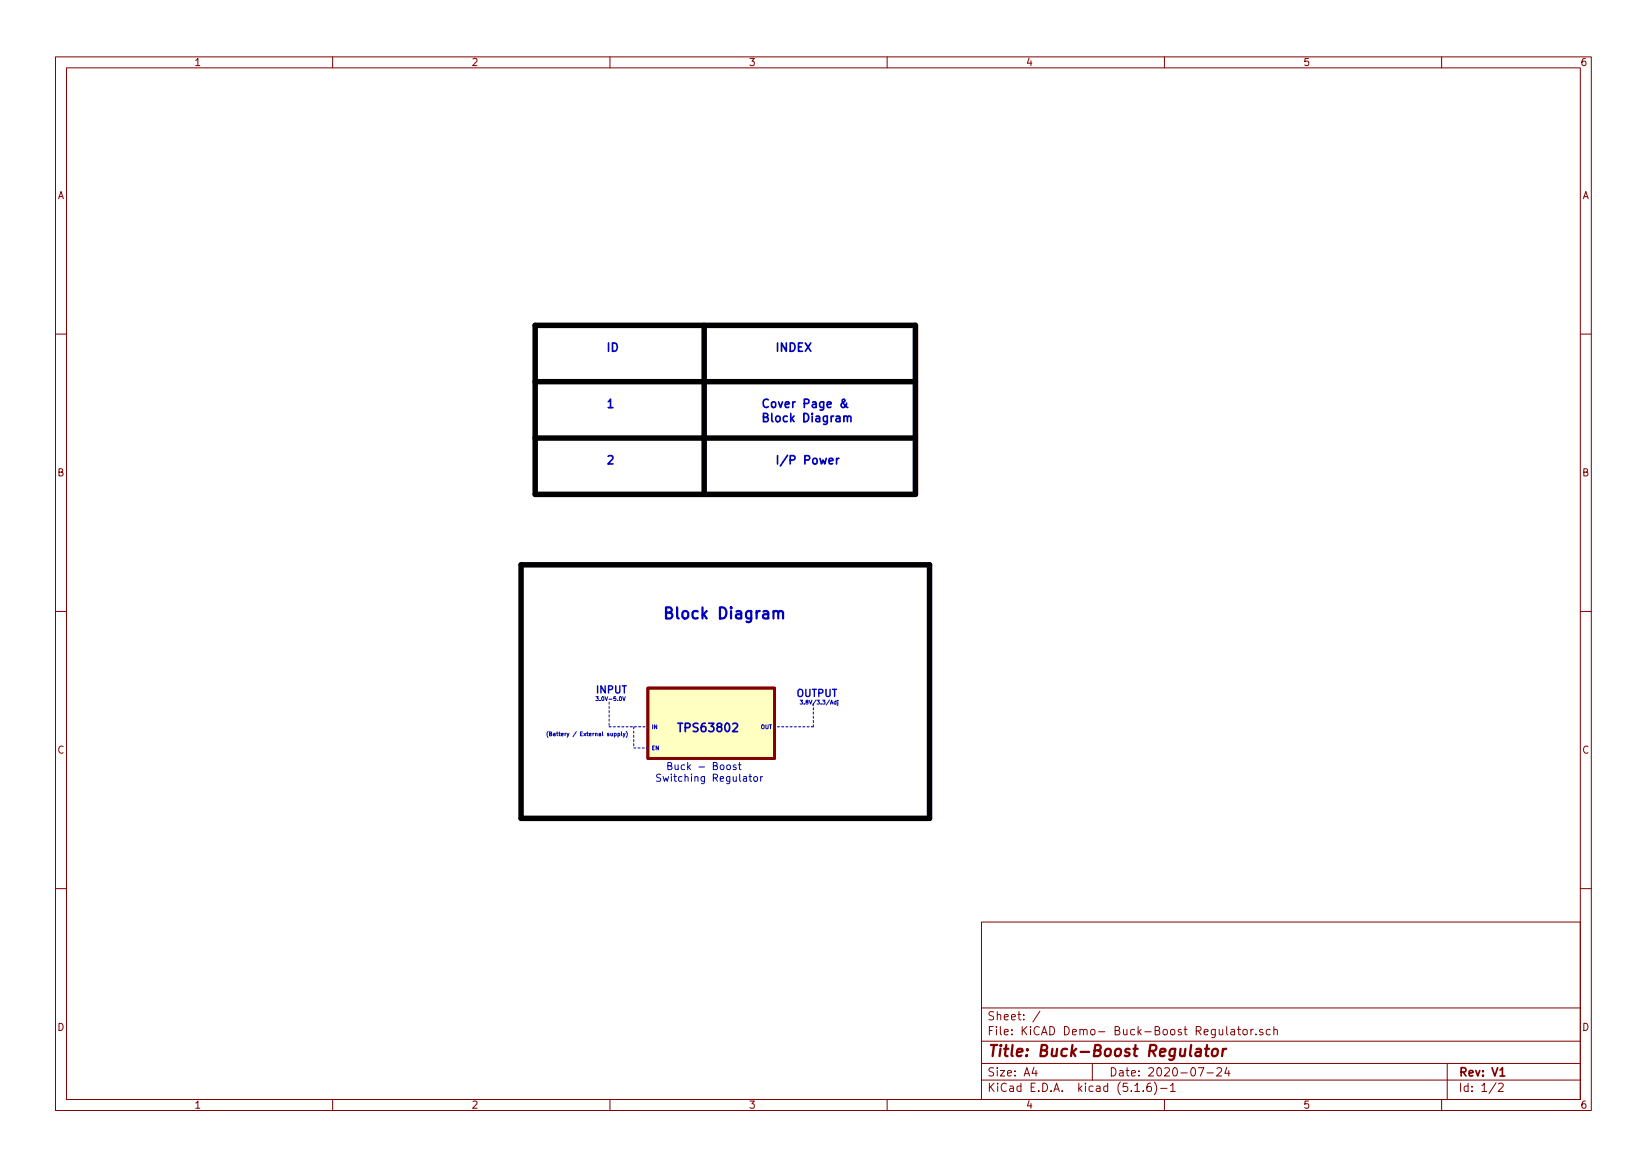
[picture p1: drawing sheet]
<svg xmlns="http://www.w3.org/2000/svg" width="297mm" height="210mm" viewBox="0 0 297 210" stroke-linecap="round" stroke-linejoin="round" font-family="sans-serif">
<g fill="none" stroke="#840000" stroke-width=".18">
<path d="M10 10.3h277v189.9h-277zM12 12.2h273v186.1h-273zM60 10.3v1.9M110 10.3v1.9M160 10.3v1.9M210 10.3v1.9M260 10.3v1.9M10 60.2h2M285 60.2h2M10 110.3h2M285 110.3h2M10 160.2h2"/>
<path d="M177 166.3h108v32h-108zM285 160.2h2M60 198.3v1.9M110 198.3v1.9M160 198.3v1.9M177 194.8h108M177 191.8h108M177 187.8h108M177 181.8h108M186.5 192.5l-.4 1h1M186.8 193v1M187.6 182.3l-1.3 2"/>
<path d="M197 191.8v3M204.7 196.8h.8M206.2 196.7v.1M207.5 195.3a.59 .59 0 0 0-.7 .7v.5l.2 .2 .4 .1 .2-.1 .1-.5-.2-.2-.4-.1-.3 .3M208.2 195.1a1.71 1.71 0 0 1 0 2.3M209.3 196.3h1.2M210 198.3v1.9M211.1 195.8l.4-.5v1.5M211.1 196.8h.9M216.1 192.5h1l-.6 1.5M217.7 193.5h1.1M219.5 192.7l.2-.2h.3l.3 .2v.3v.2l-.9 .8h.9"/>
<path d="M221.2 185.1v1.3l.3 .2M221.3 192.5l-.4 1h.9M221.6 193v1M222 185.7h.6l.1 .9M222.7 186h-.5l-.3 .3 .3 .3 .5-.1M223.2 185.6h.5M223.4 185.1v1.3l.3 .2M224.2 185.7l.3-.1 .4 .1v.8l-.2 .1-.5-.1zM225.6 185.6v1M226 185.6l-.3 .1-.1 .2M226.5 186.5v.1M227.7 185.7a.37 .37 0 0 0-.5 .1v.2l.5 .2 .1 .1-.2 .3-.4-.1"/>
<path d="M229.1 185.7l-.4-.1-.3 .3v.6l.3 .1 .4-.1M229.7 185.7h.1a.37 .37 0 0 1 .6 .1v.8M229.7 185.1v1.5M260 198.3v1.9M261 191.8v6.5M269.8 195.2l-1.2 2M270.3 195.5l.5-.2 .3 .5-.9 1h.9"/>
</g>
<path d="M270.5 194h.9" fill="none" stroke="#840000" stroke-width=".3"/>
<path d="M215.8 189.2h.7v1.2M216.6 189.6l-.7 .1a.4 .4 0 0 0-.3 .3 .4 .4 0 0 0 .2 .4l.7-.1M217.3 189.1h.8M217.7 188.4l-.2 1.8 .1 .1 .3 .1M218.7 189.3a.51 .51 0 0 1 .6-.2 .51 .51 0 0 1 .4 .4l-.1 .6a.54 .54 0 0 1-.5 .4 .54 .54 0 0 1-.6-.4zM220.6 189.1l-.2 1.3M221.2 189.1a.55 .55 0 0 0-.7 .4" fill="none" stroke="#840000" stroke-width=".41"/>
<path d="M116.8 124.1h22.9v12.7h-22.9z" fill="#ffffc2" stroke="#ffffc2" stroke-width=".18"/>
<path d="M116.8 124.1h22.9v12.7h-22.9z" fill="none" stroke="#840000" stroke-width=".51"/>
<path d="M96.5 58.7h68.6v30.4h-68.6zM127 58.7v30.4M96.5 79h68.6M96.5 68.8h68.6M94 101.8h73.6v45.8h-73.6z" fill="none" stroke="#000" stroke-width=".99"/>
<path d="M109.9 126.6v4.5M109.9 131.1h6.9M114.3 134.9h2.5M114.3 131.1v3.8M146.7 131.1h-7M146.7 131.1v-4.5" fill="none" stroke="#0000c2" stroke-width=".18" stroke-dasharray=".4 .4"/>
<g fill="none" stroke="#0000c2" stroke-width=".18">
<path d="M110.2 132.2v.5l.3-.1M110.5 132.2v.5M110.8 132.7l.3-.1v-.3h-.3v.6M111.5 132.7l.3-.1v-.3h-.3v.6M111.8 125.7l.1-.1a.33 .33 0 0 1 .2 .4 .33 .33 0 0 1-.3 .3zM112.1 132l.1 .7M112.3 125.6l.2 .7 .3-.7M112.4 132.2l.2 .5M112.7 132.2l-.3 .7M112.9 131.9l.2 .5-.2 .6M129.9 138l.2-.1 .4 .1 .1 .5-.1 .2-.4 .1-.2-.1zM131.1 138l.2-.1 .4 .1v.5l-.1 .2h-.4l-.1-.2z"/>
<path d="M132.7 138a.32 .32 0 0 0-.5 .1l.1 .2 .5 .2-.2 .3-.4-.1M133.2 137.9h.5M133.3 137.5v1.1l.4 .2M135.3 139.6v1.1l.3 .2M149.8 127l.2-.7 .2 .7M149.8 126.8h.4M150.8 126.5l-.4 .1 .1 .3h.3M150.8 126.3v.7M151.1 126.5v.6l-.1 .1M135.1 140h.5M136 140.2l.2-.2 .4 .2v.4l-.1 .2-.3 .1-.2-.1zM137.2 140v.9"/>
<path d="M137.5 140l-.3 .3"/>
</g>
<path d="M139.5 110.4a.5 .5 0 0 1 .9 .1v1M140.4 110.5a.48 .48 0 0 1 .7-.2l.1 1.2" fill="none" stroke="#0000c2" stroke-width=".41"/>
<path d="M152.2 75.2l.2-.2 .4 .1v.9M152.7 72.7l-.1 .3-.2 .3a.4 .4 0 0 1-.6 .1 .4 .4 0 0 1 0-.6l.6-.5-.2-.3-.2 .1a.53 .53 0 0 0 .1 .7 1.05 1.05 0 0 0 .8 .7M152.8 75.3l.2-.3 .4 .1 .1 .9M149.5 83.2l.7-.2v-.3l-.5-.1-.2 .3 .1 .7h.6M150.9 82.6v1.1M151.3 82.6l-.3 .1-.1 .3M132.2 130.6l.5-.2 .2 .2 .1 .3-.9 1h.9" fill="none" stroke="#0000c2" stroke-width=".3"/>
<text font-size="2.8" fill="#0000c2" x="119.4" y="111.6">Block Diagram</text>
<text font-size="2.8" fill="#840000" x="178" y="190.5">Title: Buck-Boost Regulator</text>
<g font-size="2.1" fill="#0000c2">
<text x="109.2" y="63.4">ID</text>
<text x="139.7" y="63.4">INDEX</text>
<text x="109.2" y="73.6">1</text>
<text x="137.2" y="73.6">Cover Page &amp;</text>
<text x="137.2" y="76.1">Block Diagram</text>
<text x="109.2" y="83.7">2</text>
<text x="139.7" y="83.7">I/P Power</text>
<text x="121.9" y="132">TPS63802</text>
</g>
<g font-size="2.1" fill="#840000">
<text x="178" y="184">Sheet: /</text>
<text x="178" y="186.7">File: KiCAD Demo- Buck-Boost Regulator.sch</text>
<text x="178" y="196.9">KiCad E.D.A. kicad (5.1.6)-1</text>
<text x="178" y="194.1">Size: A4</text>
<text x="200" y="194.1">Date: 2020-07-24</text>
<text x="263" y="194.1">Rev: V1</text>
<text x="263" y="196.9">Id: 1/2</text>
</g>
<g font-size="1.8" fill="#840000">
<text x="35" y="11.9">1</text>
<text x="85" y="11.9">2</text>
<text x="135" y="11.9">3</text>
<text x="185" y="11.9">4</text>
<text x="235" y="11.9">5</text>
<text x="285" y="11.9">6</text>
<text x="10.4" y="35.9">A</text>
<text x="285.4" y="35.9">A</text>
<text x="10.4" y="85.9">B</text>
<text x="285.4" y="85.9">B</text>
<text x="10.4" y="135.9">C</text>
<text x="285.4" y="135.9">C</text>
<text x="10.4" y="185.9">D</text>
<text x="285.4" y="185.9">D</text>
<text x="35" y="199.9">1</text>
<text x="85" y="199.9">2</text>
<text x="135" y="199.9">3</text>
<text x="185" y="199.9">4</text>
<text x="235" y="199.9">5</text>
<text x="285" y="199.9">6</text>
</g>
<g font-size="1.8" fill="#0000c2">
<text x="107.3" y="125">INPUT</text>
<text x="143.5" y="125.7">OUTPUT</text>
<text x="118.1" y="141">Switching Regulator</text>
<text x="119.1" y="138.9">Buck - Boost</text>
</g>
<g font-size="1" fill="#0000c2">
<text x="107.3" y="126.4">3.0V-5.0V</text>
<text x="117.5" y="131.5">IN</text>
<text x="137.2" y="131.5">OUT</text>
<text x="144.1" y="127">3.8V/3.3/Adj</text>
<text x="98.4" y="132.7">(Battery / External supply)</text>
<text x="117.5" y="135.3">EN</text>
</g>
</svg>
